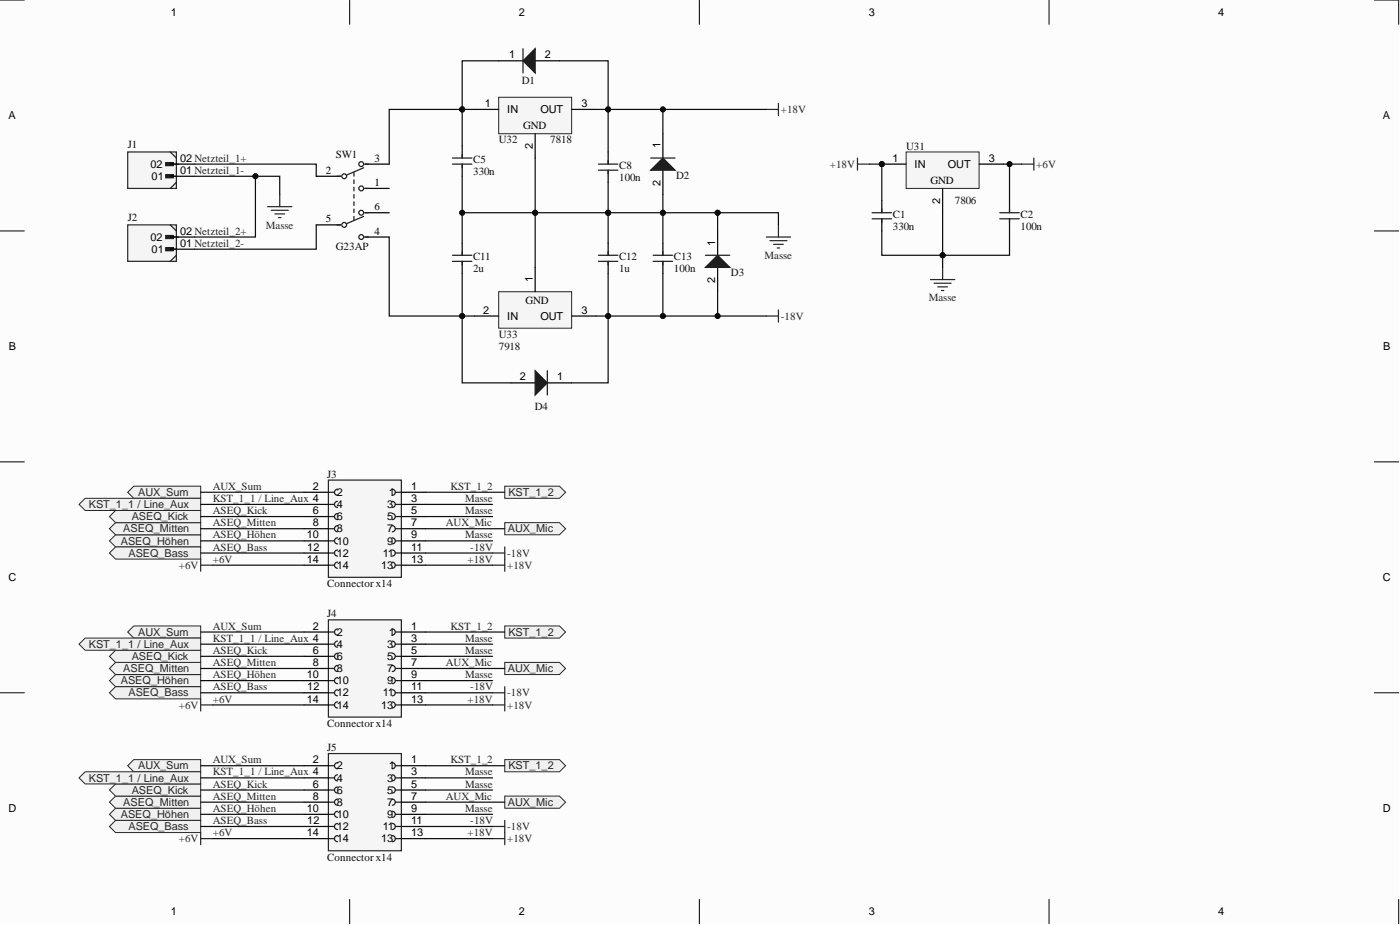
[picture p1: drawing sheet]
# Altium project Energieversorgung.PrjPcb
1 sheet, 20 parts. Net scope: flat (ports and power ports of the same name join across sheets).
Board file: Energieversorgung.PcbDoc

## Sheet Energieversorgung.SchDoc
size A4

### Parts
C1  330n  [0805]
C2  100n  [0805]
C5  330n  [0805]
C8  100n  [0805]
C11  2u  [0805]
C12  1u  [0805]
C13  100n  [0805]
D1  1N4001 Diode  [1N4001 Diode]  (value not drawn)
D2  1N4001 Diode  [1N4001 Diode]  (value not drawn)
D3  1N4001 Diode  [1N4001 Diode]  (value not drawn)
D4  1N4001 Diode  [1N4001 Diode]  (value not drawn)
J1  Connector x2  [Connector x2]  (value not drawn)
J2  Connector x2  [Connector x2]  (value not drawn)
J3  Connector x14  [Connector x14]
J4  Connector x14  [Connector x14]
J5  Connector x14  [Connector x14]
SW1  G23AP  [Connector x4]
U31  7806  [TO220 Spannungsregler 78xx]
U32  7818  [TO220 Spannungsregler 78xx]
U33  7918  [TO220 Spannungsregler 79xx]

### Ports
ASEQ_Bass (out), ASEQ_Höhen (out), ASEQ_Kick (out), ASEQ_Mitten (out), AUX_Mic (out), AUX_Sum (out), KST_1_1 / Line_Aux (out), KST_1_2 (out)

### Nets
+6V: C2.2 J3.14 J4.14 J5.14 U31.3(OUT)
+18V: C1.2 C8.2 D1.2(A) D2.1(K) J3.13 J4.13 J5.13 U31.1(IN) U32.3(OUT)
-18V: C12.2 C13.1 D3.2(A) D4.1(K) J3.11 J4.11 J5.11 U33.3(OUT)
Masse: C1.1 C2.1 C5.1 C8.1 C11.1 C12.1 C13.2 D2.2(A) D3.1(K) J1.01 J2.02 J3.3 J3.5 J3.9 J4.3 J4.5 J4.9 J5.3 J5.5 J5.9 U31.2(GND) U32.2(GND) U33.1(GND)  [also labelled Netzteil_1-, Netzteil_2+]
ASEQ_Bass: J3.12 J4.12 J5.12 ; port ASEQ_Bass
ASEQ_Höhen: J3.10 J4.10 J5.10 ; port ASEQ_Höhen
ASEQ_Kick: J3.6 J4.6 J5.6 ; port ASEQ_Kick
ASEQ_Mitten: J3.8 J4.8 J5.8 ; port ASEQ_Mitten
AUX_Mic: J3.7 J4.7 J5.7 ; port AUX_Mic
AUX_Sum: J3.2 J4.2 J5.2 ; port AUX_Sum
KST_1_1 / Line_Aux: J3.4 J4.4 J5.4 ; port KST_1_1 / Line_Aux
KST_1_2: J3.1 J4.1 J5.1 ; port KST_1_2
Netzteil_1+: J1.02 SW1.2
Netzteil_2-: J2.01 SW1.5
NetC5_2: C5.2 D1.1(K) SW1.3 U32.1(IN)
NetC11_2: C11.2 D4.2(A) SW1.4 U33.2(IN)

Not connected (* = marked no-connect by the designer): SW1 1 6
